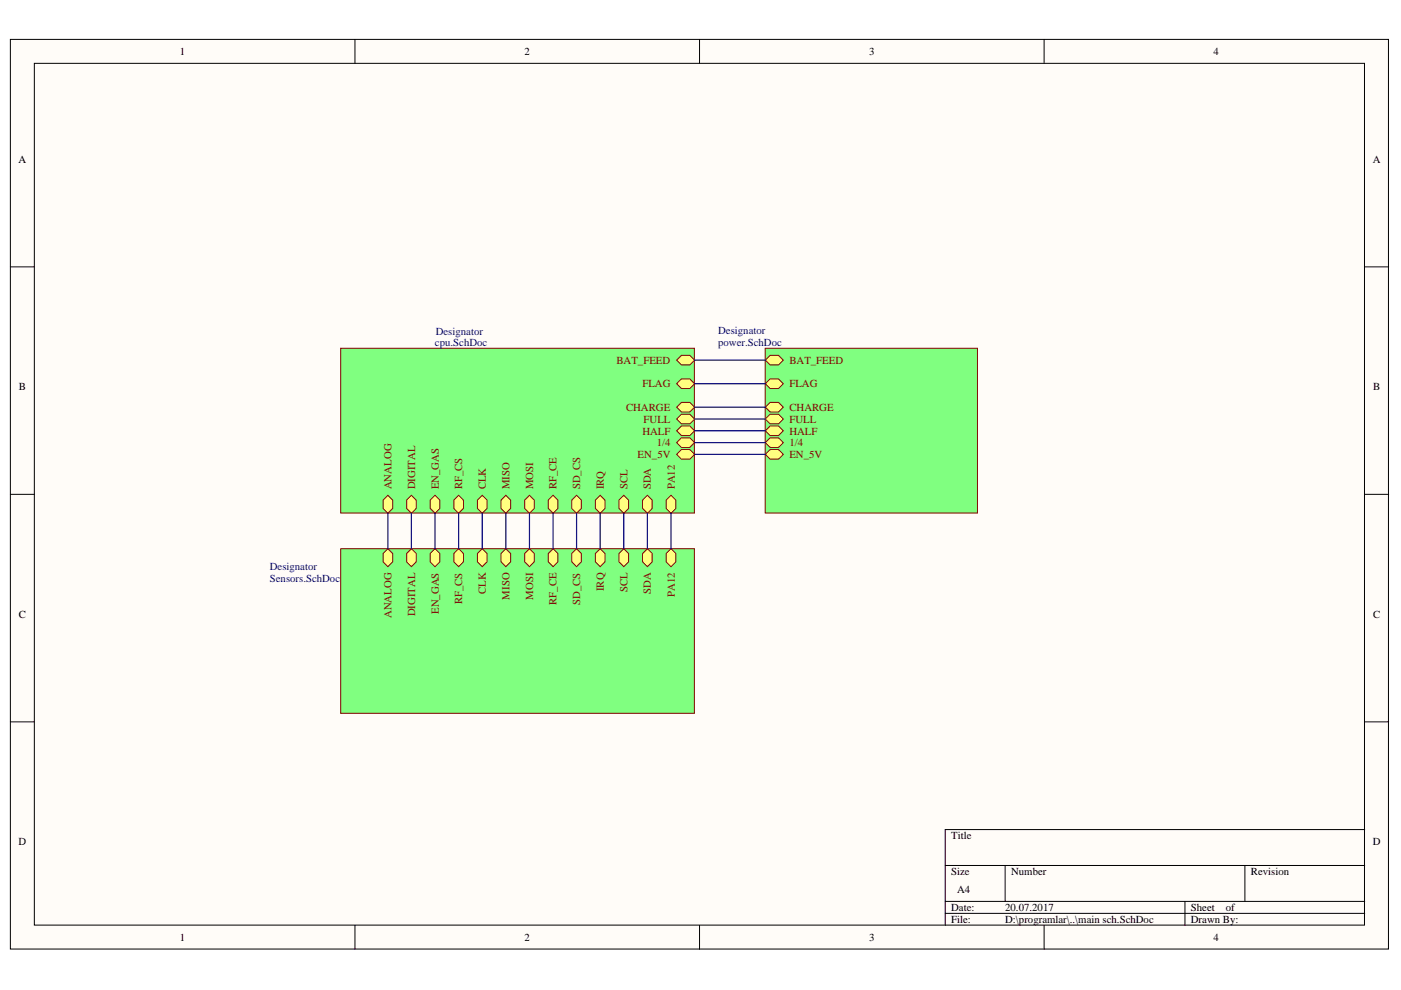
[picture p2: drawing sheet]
<svg xmlns="http://www.w3.org/2000/svg" width="297mm" height="210mm" viewBox="0 0 297 210" stroke-linecap="round" stroke-linejoin="round" font-family="sans-serif">
<g fill="#fffcf8" stroke="#000" stroke-width=".21">
<path d="M2.2 8.4h292.2v192.8h-292.2z"/>
<path d="M7.3 13.4h282v182.7h-282z"/>
</g>
<g fill="none" stroke="#000" stroke-width=".21">
<path d="M75.3 8.4v5M148.3 8.4v5M221.4 8.4v5M2.2 56.6h5.1M289.3 56.6h5.1M2.2 104.8h5.1M289.3 104.8h5.1M2.2 153h5.1M289.3 153h5.1M289.3 175.9h-88.9v20.3M75.3 196.2v5.1M148.3 196.2v5.1"/>
<path d="M200.4 183.5h88.9M200.4 191.1h88.9M200.4 193.7h88.9M213.1 183.5v7.6M221.4 196.2v5.1M251.2 191.1v5.1M263.9 183.5v7.6"/>
</g>
<path d="M72.2 73.8h75v35h-75z" fill="#80ff80" stroke="#800000" stroke-width=".21"/>
<path d="M96.2 106l1-1 1.1 1v1.8l-1.1 1-1-1z" fill-rule="evenodd" fill="#ffff80"/>
<path d="M96.2 106l1-1 1.1 1v1.8l-1.1 1-1-1z" fill="none" stroke="#800000" stroke-width=".21"/>
<path d="M101.2 106l1-1 1.1 1v1.8l-1.1 1-1-1z" fill-rule="evenodd" fill="#ffff80"/>
<path d="M101.2 106l1-1 1.1 1v1.8l-1.1 1-1-1z" fill="none" stroke="#800000" stroke-width=".21"/>
<path d="M106.2 106l1-1 1.1 1v1.8l-1.1 1-1-1z" fill-rule="evenodd" fill="#ffff80"/>
<path d="M106.2 106l1-1 1.1 1v1.8l-1.1 1-1-1z" fill="none" stroke="#800000" stroke-width=".21"/>
<path d="M111.2 106l1.1-1 1 1v1.8l-1 1-1.1-1z" fill-rule="evenodd" fill="#ffff80"/>
<path d="M111.2 106l1.1-1 1 1v1.8l-1 1-1.1-1z" fill="none" stroke="#800000" stroke-width=".21"/>
<path d="M116.2 106l1.1-1 1 1v1.8l-1 1-1.1-1z" fill-rule="evenodd" fill="#ffff80"/>
<path d="M116.2 106l1.1-1 1 1v1.8l-1 1-1.1-1z" fill="none" stroke="#800000" stroke-width=".21"/>
<path d="M121.2 106l1-1 1.1 1v1.8l-1.1 1-1-1z" fill-rule="evenodd" fill="#ffff80"/>
<path d="M121.2 106l1-1 1.1 1v1.8l-1.1 1-1-1z" fill="none" stroke="#800000" stroke-width=".21"/>
<path d="M126.2 106l1-1 1.1 1v1.8l-1.1 1-1-1z" fill-rule="evenodd" fill="#ffff80"/>
<path d="M126.2 106l1-1 1.1 1v1.8l-1.1 1-1-1z" fill="none" stroke="#800000" stroke-width=".21"/>
<path d="M131.2 106l1.1-1 1 1v1.8l-1 1-1.1-1z" fill-rule="evenodd" fill="#ffff80"/>
<path d="M131.2 106l1.1-1 1 1v1.8l-1 1-1.1-1z" fill="none" stroke="#800000" stroke-width=".21"/>
<path d="M136.2 106l1.1-1 1 1v1.8l-1 1-1.1-1z" fill-rule="evenodd" fill="#ffff80"/>
<path d="M136.2 106l1.1-1 1 1v1.8l-1 1-1.1-1z" fill="none" stroke="#800000" stroke-width=".21"/>
<path d="M143.5 76.4l1-1.1h1.8l1 1.1-1 1h-1.8z" fill-rule="evenodd" fill="#ffff80"/>
<path d="M143.5 76.4l1-1.1h1.8l1 1.1-1 1h-1.8z" fill="none" stroke="#800000" stroke-width=".21"/>
<path d="M143.5 81.4l1-1.1h1.8l1 1.1-1 1h-1.8z" fill-rule="evenodd" fill="#ffff80"/>
<path d="M143.5 81.4l1-1.1h1.8l1 1.1-1 1h-1.8z" fill="none" stroke="#800000" stroke-width=".21"/>
<path d="M141.3 106l1-1 1 1v1.8l-1 1-1-1z" fill-rule="evenodd" fill="#ffff80"/>
<path d="M141.3 106l1-1 1 1v1.8l-1 1-1-1z" fill="none" stroke="#800000" stroke-width=".21"/>
<path d="M143.5 86.3l1-1h1.8l1 1-1 1h-1.8z" fill-rule="evenodd" fill="#ffff80"/>
<path d="M143.5 86.3l1-1h1.8l1 1-1 1h-1.8z" fill="none" stroke="#800000" stroke-width=".21"/>
<path d="M91.2 106l1-1 1 1v1.8l-1 1-1-1z" fill-rule="evenodd" fill="#ffff80"/>
<path d="M91.2 106l1-1 1 1v1.8l-1 1-1-1z" fill="none" stroke="#800000" stroke-width=".21"/>
<path d="M143.5 88.8l1-1h1.8l1 1-1 1.1h-1.8z" fill-rule="evenodd" fill="#ffff80"/>
<path d="M143.5 88.8l1-1h1.8l1 1-1 1.1h-1.8z" fill="none" stroke="#800000" stroke-width=".21"/>
<path d="M143.5 91.3l1-1h1.8l1 1-1 1h-1.8z" fill-rule="evenodd" fill="#ffff80"/>
<path d="M143.5 91.3l1-1h1.8l1 1-1 1h-1.8z" fill="none" stroke="#800000" stroke-width=".21"/>
<path d="M143.5 93.8l1-1h1.8l1 1-1 1.1h-1.8z" fill-rule="evenodd" fill="#ffff80"/>
<path d="M143.5 93.8l1-1h1.8l1 1-1 1.1h-1.8z" fill="none" stroke="#800000" stroke-width=".21"/>
<path d="M81.2 106l1-1 1.1 1v1.8l-1.1 1-1-1z" fill-rule="evenodd" fill="#ffff80"/>
<path d="M81.2 106l1-1 1.1 1v1.8l-1.1 1-1-1z" fill="none" stroke="#800000" stroke-width=".21"/>
<path d="M86.2 106l1-1 1 1v1.8l-1 1-1-1z" fill-rule="evenodd" fill="#ffff80"/>
<path d="M86.2 106l1-1 1 1v1.8l-1 1-1-1z" fill="none" stroke="#800000" stroke-width=".21"/>
<path d="M143.5 96.3l1-1h1.8l1 1-1 1h-1.8z" fill-rule="evenodd" fill="#ffff80"/>
<path d="M143.5 96.3l1-1h1.8l1 1-1 1h-1.8z" fill="none" stroke="#800000" stroke-width=".21"/>
<path d="M162.2 73.8h45v35h-45z" fill="#80ff80" stroke="#800000" stroke-width=".21"/>
<path d="M162.3 76.4l1-1.1h1.8l1 1.1-1 1h-1.8z" fill-rule="evenodd" fill="#ffff80"/>
<path d="M162.3 76.4l1-1.1h1.8l1 1.1-1 1h-1.8z" fill="none" stroke="#800000" stroke-width=".21"/>
<path d="M162.3 81.4l1-1.1h1.8l1 1.1-1 1h-1.8z" fill-rule="evenodd" fill="#ffff80"/>
<path d="M162.3 81.4l1-1.1h1.8l1 1.1-1 1h-1.8z" fill="none" stroke="#800000" stroke-width=".21"/>
<path d="M162.3 86.3l1-1h1.8l1 1-1 1h-1.8z" fill-rule="evenodd" fill="#ffff80"/>
<path d="M162.3 86.3l1-1h1.8l1 1-1 1h-1.8z" fill="none" stroke="#800000" stroke-width=".21"/>
<path d="M162.3 88.8l1-1h1.8l1 1-1 1.1h-1.8z" fill-rule="evenodd" fill="#ffff80"/>
<path d="M162.3 88.8l1-1h1.8l1 1-1 1.1h-1.8z" fill="none" stroke="#800000" stroke-width=".21"/>
<path d="M162.3 91.3l1-1h1.8l1 1-1 1h-1.8z" fill-rule="evenodd" fill="#ffff80"/>
<path d="M162.3 91.3l1-1h1.8l1 1-1 1h-1.8z" fill="none" stroke="#800000" stroke-width=".21"/>
<path d="M162.3 93.8l1-1h1.8l1 1-1 1.1h-1.8z" fill-rule="evenodd" fill="#ffff80"/>
<path d="M162.3 93.8l1-1h1.8l1 1-1 1.1h-1.8z" fill="none" stroke="#800000" stroke-width=".21"/>
<path d="M162.3 96.3l1-1h1.8l1 1-1 1h-1.8z" fill-rule="evenodd" fill="#ffff80"/>
<path d="M162.3 96.3l1-1h1.8l1 1-1 1h-1.8z" fill="none" stroke="#800000" stroke-width=".21"/>
<path d="M72.2 116.3h75v34.9h-75z" fill="#80ff80" stroke="#800000" stroke-width=".21"/>
<path d="M126.2 117.4l1-1.1 1.1 1.1v1.7l-1.1 1-1-1z" fill-rule="evenodd" fill="#ffff80"/>
<path d="M126.2 117.4l1-1.1 1.1 1.1v1.7l-1.1 1-1-1z" fill="none" stroke="#800000" stroke-width=".21"/>
<path d="M141.3 117.4l1-1.1 1 1.1v1.7l-1 1-1-1z" fill-rule="evenodd" fill="#ffff80"/>
<path d="M141.3 117.4l1-1.1 1 1.1v1.7l-1 1-1-1z" fill="none" stroke="#800000" stroke-width=".21"/>
<path d="M106.2 117.4l1-1.1 1.1 1.1v1.7l-1.1 1-1-1z" fill-rule="evenodd" fill="#ffff80"/>
<path d="M106.2 117.4l1-1.1 1.1 1.1v1.7l-1.1 1-1-1z" fill="none" stroke="#800000" stroke-width=".21"/>
<path d="M96.2 117.4l1-1.1 1.1 1.1v1.7l-1.1 1-1-1z" fill-rule="evenodd" fill="#ffff80"/>
<path d="M96.2 117.4l1-1.1 1.1 1.1v1.7l-1.1 1-1-1z" fill="none" stroke="#800000" stroke-width=".21"/>
<path d="M121.2 117.4l1-1.1 1.1 1.1v1.7l-1.1 1-1-1z" fill-rule="evenodd" fill="#ffff80"/>
<path d="M121.2 117.4l1-1.1 1.1 1.1v1.7l-1.1 1-1-1z" fill="none" stroke="#800000" stroke-width=".21"/>
<path d="M101.2 117.4l1-1.1 1.1 1.1v1.7l-1.1 1-1-1z" fill-rule="evenodd" fill="#ffff80"/>
<path d="M101.2 117.4l1-1.1 1.1 1.1v1.7l-1.1 1-1-1z" fill="none" stroke="#800000" stroke-width=".21"/>
<path d="M111.2 117.4l1.1-1.1 1 1.1v1.7l-1 1-1.1-1z" fill-rule="evenodd" fill="#ffff80"/>
<path d="M111.2 117.4l1.1-1.1 1 1.1v1.7l-1 1-1.1-1z" fill="none" stroke="#800000" stroke-width=".21"/>
<path d="M116.2 117.4l1.1-1.1 1 1.1v1.7l-1 1-1.1-1z" fill-rule="evenodd" fill="#ffff80"/>
<path d="M116.2 117.4l1.1-1.1 1 1.1v1.7l-1 1-1.1-1z" fill="none" stroke="#800000" stroke-width=".21"/>
<path d="M136.2 117.4l1.1-1.1 1 1.1v1.7l-1 1-1.1-1z" fill-rule="evenodd" fill="#ffff80"/>
<path d="M136.2 117.4l1.1-1.1 1 1.1v1.7l-1 1-1.1-1z" fill="none" stroke="#800000" stroke-width=".21"/>
<path d="M131.2 117.4l1.1-1.1 1 1.1v1.7l-1 1-1.1-1z" fill-rule="evenodd" fill="#ffff80"/>
<path d="M131.2 117.4l1.1-1.1 1 1.1v1.7l-1 1-1.1-1z" fill="none" stroke="#800000" stroke-width=".21"/>
<path d="M91.2 117.4l1-1.1 1 1.1v1.7l-1 1-1-1z" fill-rule="evenodd" fill="#ffff80"/>
<path d="M91.2 117.4l1-1.1 1 1.1v1.7l-1 1-1-1z" fill="none" stroke="#800000" stroke-width=".21"/>
<path d="M81.2 117.4l1-1.1 1.1 1.1v1.7l-1.1 1-1-1z" fill-rule="evenodd" fill="#ffff80"/>
<path d="M81.2 117.4l1-1.1 1.1 1.1v1.7l-1.1 1-1-1z" fill="none" stroke="#800000" stroke-width=".21"/>
<path d="M86.2 117.4l1-1.1 1 1.1v1.7l-1 1-1-1z" fill-rule="evenodd" fill="#ffff80"/>
<path d="M86.2 117.4l1-1.1 1 1.1v1.7l-1 1-1-1z" fill="none" stroke="#800000" stroke-width=".21"/>
<g fill="none" stroke="#000080" stroke-width=".25">
<path d="M147.3 76.4h15M147.3 81.4h15M147.3 86.3h15M147.3 88.8h15M147.3 91.3h15M147.3 93.8h15M147.3 96.3h15M82.2 108.8v7.5M87.2 108.8v7.5M92.2 108.8v7.5M97.2 108.8v7.5M102.2 108.8v7.5"/>
<path d="M107.2 108.8v7.5M112.3 108.8v7.5M117.3 108.8v7.5M122.2 108.8v7.5M127.2 108.8v7.5M132.3 108.8v7.5M137.3 108.8v7.5M142.3 108.8v7.5"/>
</g>
<g font-size="2.3">
<text x="38.1" y="11.7">1</text>
<text x="111.2" y="11.7">2</text>
<text x="184.3" y="11.7">3</text>
<text x="257.3" y="11.7">4</text>
<text x="3.9" y="34.5">A</text>
<text x="291.1" y="34.5">A</text>
<text x="4" y="82.8">B</text>
<text x="291.1" y="82.8">B</text>
<text x="4" y="131">C</text>
<text x="291.1" y="131">C</text>
<text x="3.9" y="179.2">D</text>
<text x="201.7" y="177.9">Title</text>
<text x="291.1" y="179.2">D</text>
<text x="201.7" y="185.6">Size</text>
<text x="214.4" y="185.6">Number</text>
<text x="265.2" y="185.6">Revision</text>
<text x="202.9" y="189.4">A4</text>
<text x="201.7" y="193.2">Date:</text>
<text x="201.7" y="195.7">File:</text>
<text x="213.1" y="193.2">20.07.2017</text>
<text x="213.1" y="195.7">D:\programlar\..\main sch.SchDoc</text>
<text x="252.5" y="193.2">Sheet</text>
<text x="252.5" y="195.7">Drawn By:</text>
<text x="259.9" y="193.2">of</text>
<text x="38.1" y="199.5">1</text>
<text x="111.2" y="199.5">2</text>
<text x="184.3" y="199.5">3</text>
<text x="257.3" y="199.5">4</text>
</g>
<g font-size="2.3" fill="#000080">
<text x="92.4" y="71">Designator</text>
<text x="152.3" y="70.8">Designator</text>
<text x="92.2" y="73.4">cpu.SchDoc</text>
<text x="152.3" y="73.4">power.SchDoc</text>
<text x="57.2" y="120.8">Designator</text>
<text x="57.2" y="123.3">Sensors.SchDoc</text>
</g>
<g font-size="2.3" fill="#800000">
<text x="130.7" y="77.1">BAT_FEED</text>
<text x="167.4" y="77.1">BAT_FEED</text>
<text x="136.2" y="82.1">FLAG</text>
<text x="167.4" y="82.1">FLAG</text>
<text x="132.7" y="87.1">CHARGE</text>
<text x="136.5" y="89.6">FULL</text>
<text x="167.4" y="87.1">CHARGE</text>
<text x="167.4" y="89.6">FULL</text>
<text x="136.2" y="92.1">HALF</text>
<text x="139.2" y="94.6">1/4</text>
<text x="167.4" y="92.1">HALF</text>
<text x="167.4" y="94.6">1/4</text>
<text x="135.2" y="97.1">EN_5V</text>
<text x="167.4" y="97.1">EN_5V</text>
<text x="83" y="103.7" transform="rotate(-90 83 103.7)">ANALOG</text>
<text x="88" y="103.7" transform="rotate(-90 88 103.7)">DIGITAL</text>
<text x="93" y="103.7" transform="rotate(-90 93 103.7)">EN_GAS</text>
<text x="98" y="103.7" transform="rotate(-90 98 103.7)">RF_CS</text>
<text x="103" y="103.7" transform="rotate(-90 103 103.7)">CLK</text>
<text x="108" y="103.7" transform="rotate(-90 108 103.7)">MISO</text>
<text x="113" y="103.7" transform="rotate(-90 113 103.7)">MOSI</text>
<text x="118" y="103.7" transform="rotate(-90 118 103.7)">RF_CE</text>
<text x="123" y="103.7" transform="rotate(-90 123 103.7)">SD_CS</text>
<text x="128" y="103.7" transform="rotate(-90 128 103.7)">IRQ</text>
<text x="133" y="103.7" transform="rotate(-90 133 103.7)">SCL</text>
<text x="138" y="103.7" transform="rotate(-90 138 103.7)">SDA</text>
<text x="143.1" y="103.7" transform="rotate(-90 143.1 103.7)">PA12</text>
<text x="128" y="125.4" transform="rotate(-90 128 125.4)">IRQ</text>
<text x="133" y="125.6" transform="rotate(-90 133 125.6)">SCL</text>
<text x="83" y="131.1" transform="rotate(-90 83 131.1)">ANALOG</text>
<text x="88" y="130.7" transform="rotate(-90 88 130.7)">DIGITAL</text>
<text x="93" y="130.2" transform="rotate(-90 93 130.2)">EN_GAS</text>
<text x="98" y="128.2" transform="rotate(-90 98 128.2)">RF_CS</text>
<text x="103" y="126" transform="rotate(-90 103 126)">CLK</text>
<text x="108" y="127.1" transform="rotate(-90 108 127.1)">MISO</text>
<text x="113" y="127.1" transform="rotate(-90 113 127.1)">MOSI</text>
<text x="118" y="128.3" transform="rotate(-90 118 128.3)">RF_CE</text>
<text x="123" y="128.3" transform="rotate(-90 123 128.3)">SD_CS</text>
<text x="138" y="126" transform="rotate(-90 138 126)">SDA</text>
<text x="143.1" y="126.6" transform="rotate(-90 143.1 126.6)">PA12</text>
</g>
</svg>
